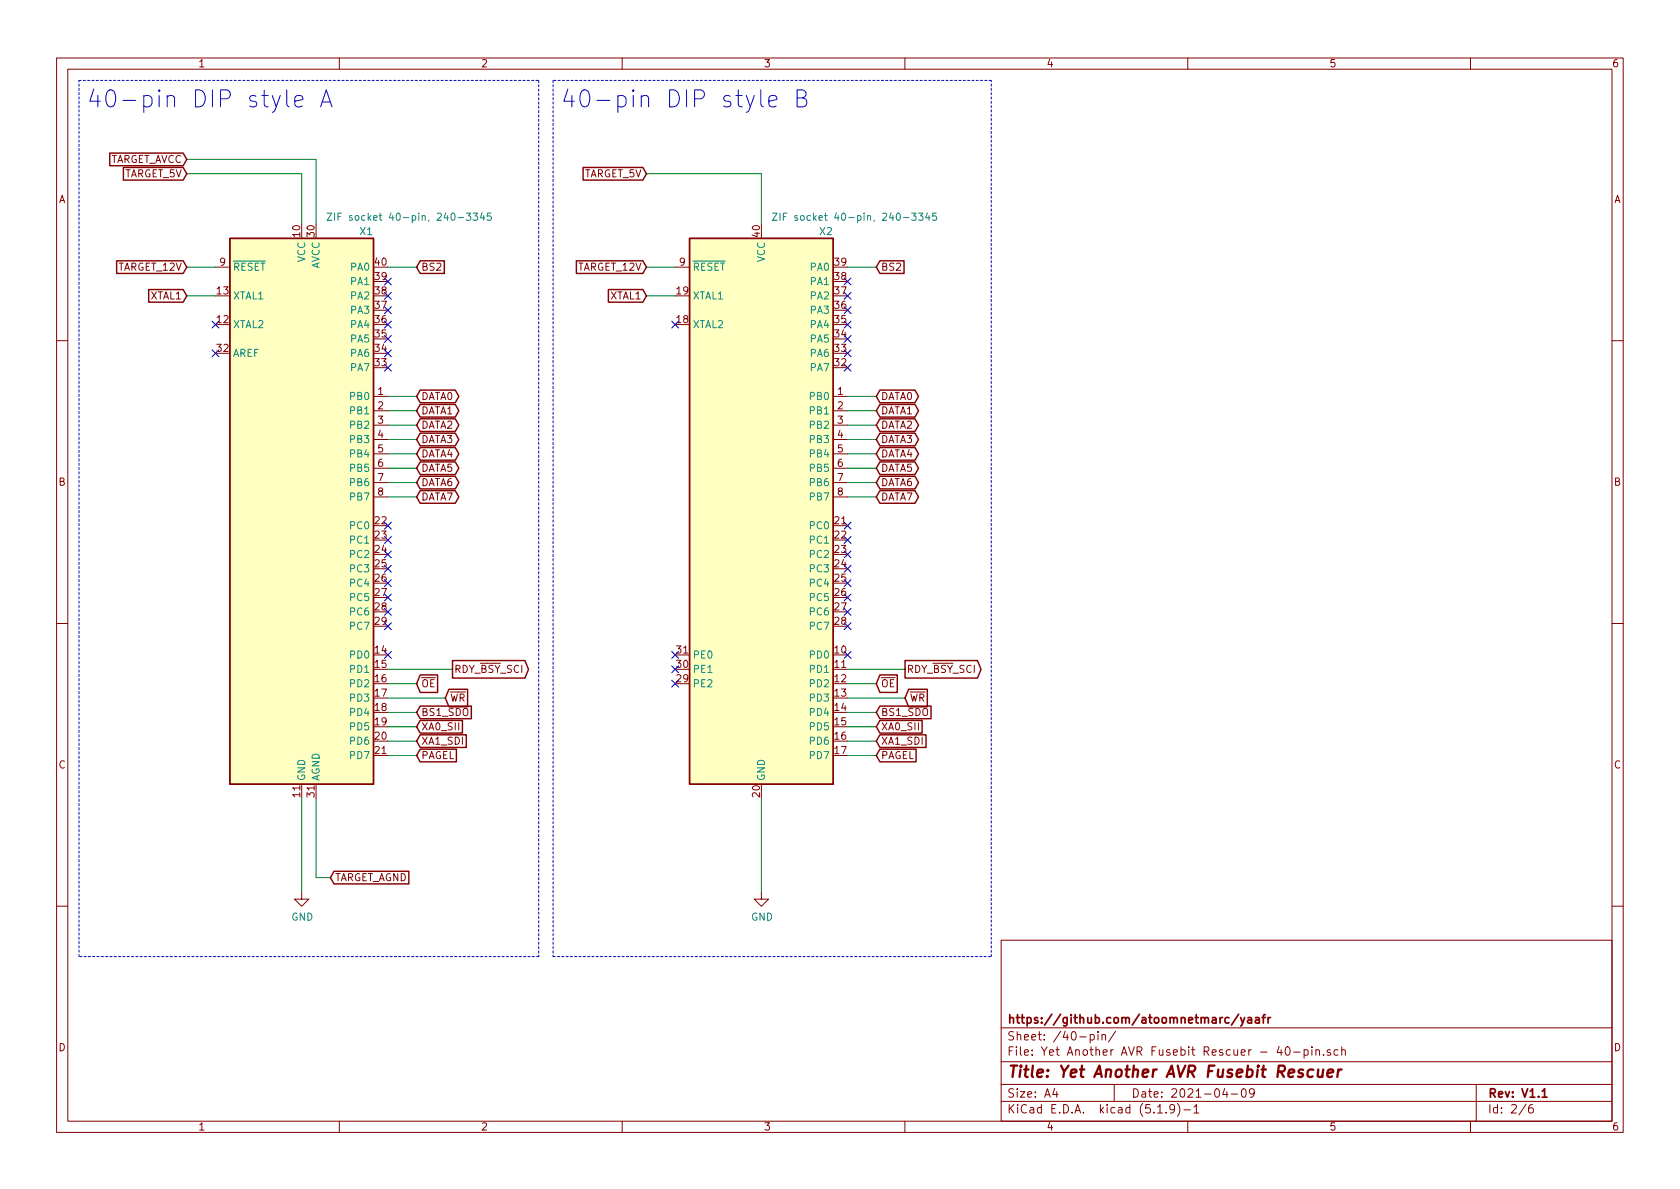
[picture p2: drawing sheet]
EESchema Schematic File Version 4
EELAYER 30 0
EELAYER END
$Descr A4 11693 8268
encoding utf-8
Sheet 2 6
Title "Yet Another AVR Fusebit Rescuer"
Date "2021-04-09"
Rev "V1.1"
Comp "https://github.com/atoomnetmarc/yaafr"
Comment1 ""
Comment2 ""
Comment3 ""
Comment4 ""
$EndDescr
$Comp
L MCU_Microchip_ATmega:ATmega8535-16PU U?
U 1 1
P 2100 3550
AR Path="/60E299DC" Ref="U?"  Part="1" 
AR Path="/60E03056/60E299DC" Ref="X1"  Part="1" 
F 0 "X1" H 2550 5500 50  0000 C CNN
F 1 "ZIF socket 40-pin, 240-3345" H 2850 5600 50  0000 C CNN
F 2 "Socket:DIP_Socket-40_W11.9_W12.7_W15.24_W17.78_W18.5_3M_240-1280-00-0602J" H 2100 3550 50  0001 C CIN
F 3 "http://ww1.microchip.com/downloads/en/DeviceDoc/doc2502.pdf" H 2100 3550 50  0001 C CNN
	1    2100 3550
	1    0    0    -1  
$EndComp
NoConn ~ 1500 2450
NoConn ~ 1500 2250
Text GLabel 1300 1850 0    50   Input ~ 0
TARGET_12V
Wire Wire Line
	1300 1850 1500 1850
Text GLabel 1300 2050 0    50   Input ~ 0
XTAL1
Wire Wire Line
	1300 2050 1500 2050
Wire Wire Line
	1300 1200 2100 1200
Wire Wire Line
	2100 1200 2100 1550
Text GLabel 2900 1850 2    50   Input ~ 0
BS2
Text GLabel 2900 2750 2    50   BiDi ~ 0
DATA0
Text GLabel 2900 2850 2    50   BiDi ~ 0
DATA1
Text GLabel 2900 2950 2    50   BiDi ~ 0
DATA2
Text GLabel 2900 3050 2    50   BiDi ~ 0
DATA3
Text GLabel 2900 3150 2    50   BiDi ~ 0
DATA4
Text GLabel 2900 3250 2    50   BiDi ~ 0
DATA5
Text GLabel 2900 3350 2    50   BiDi ~ 0
DATA6
Text GLabel 2900 3450 2    50   BiDi ~ 0
DATA7
Text GLabel 3150 4650 2    50   Output ~ 0
RDY_~BSY~_SCI
Text GLabel 2900 4750 2    50   Input ~ 0
~OE
Text GLabel 3100 4850 2    50   Input ~ 0
~WR
Text GLabel 2900 4950 2    50   Input ~ 0
BS1_SDO
Text GLabel 2900 5050 2    50   Input ~ 0
XA0_SII
Text GLabel 2900 5150 2    50   Input ~ 0
XA1_SDI
Text GLabel 2900 5250 2    50   Input ~ 0
PAGEL
Wire Wire Line
	2700 1850 2900 1850
Wire Wire Line
	2700 2750 2900 2750
Wire Wire Line
	2900 2850 2700 2850
Wire Wire Line
	2700 2950 2900 2950
Wire Wire Line
	2900 3050 2700 3050
Wire Wire Line
	2700 3150 2900 3150
Wire Wire Line
	2900 3250 2700 3250
Wire Wire Line
	2700 3350 2900 3350
Wire Wire Line
	2900 3450 2700 3450
Wire Wire Line
	2700 4650 3150 4650
Wire Wire Line
	2900 4750 2700 4750
Wire Wire Line
	3100 4850 2700 4850
Wire Wire Line
	2700 4950 2900 4950
Wire Wire Line
	2900 5050 2700 5050
Wire Wire Line
	2700 5150 2900 5150
Wire Wire Line
	2900 5250 2700 5250
$Comp
L power:GND #PWR?
U 1 1
P 2100 6200
AR Path="/60E29A0A" Ref="#PWR?"  Part="1" 
AR Path="/60E03056/60E29A0A" Ref="#PWR03"  Part="1" 
F 0 "#PWR03" H 2100 5950 50  0001 C CNN
F 1 "GND" H 2105 6027 50  0000 C CNN
F 2 "" H 2100 6200 50  0001 C CNN
F 3 "" H 2100 6200 50  0001 C CNN
	1    2100 6200
	1    0    0    -1  
$EndComp
Wire Notes Line
	550  6650 550  550 
Wire Notes Line
	550  550  3750 550 
Wire Notes Line
	3750 550  3750 6650
Wire Notes Line
	3750 6650 550  6650
Text Notes 600  750  0    118  ~ 0
40-pin DIP style A
Text GLabel 1300 1100 0    50   Input ~ 0
TARGET_AVCC
Wire Wire Line
	1300 1100 2200 1100
Wire Wire Line
	2200 1100 2200 1550
Wire Wire Line
	2100 5550 2100 6200
Text GLabel 2300 6100 2    50   Input ~ 0
TARGET_AGND
Wire Wire Line
	2300 6100 2200 6100
Wire Wire Line
	2200 6100 2200 5550
Text GLabel 1300 1200 0    50   Input ~ 0
TARGET_5V
$Comp
L MCU_Microchip_ATmega:ATmega8515-16PU U?
U 1 1
P 5300 3550
AR Path="/60E29A1D" Ref="U?"  Part="1" 
AR Path="/60E03056/60E29A1D" Ref="X2"  Part="1" 
F 0 "X2" H 5750 5500 50  0000 C CNN
F 1 "ZIF socket 40-pin, 240-3345" H 5950 5600 50  0000 C CNN
F 2 "Socket:DIP_Socket-40_W11.9_W12.7_W15.24_W17.78_W18.5_3M_240-1280-00-0602J" H 5300 3550 50  0001 C CIN
F 3 "http://ww1.microchip.com/downloads/en/DeviceDoc/doc2512.pdf" H 5300 3550 50  0001 C CNN
	1    5300 3550
	1    0    0    -1  
$EndComp
Wire Wire Line
	4500 1200 5300 1200
Text GLabel 4500 1200 0    50   Input ~ 0
TARGET_5V
Wire Wire Line
	5300 1200 5300 1550
Text GLabel 4500 1850 0    50   Input ~ 0
TARGET_12V
Wire Wire Line
	4500 1850 4700 1850
Text GLabel 4500 2050 0    50   Input ~ 0
XTAL1
Wire Wire Line
	4500 2050 4700 2050
Text GLabel 6100 2750 2    50   BiDi ~ 0
DATA0
Text GLabel 6100 2850 2    50   BiDi ~ 0
DATA1
Text GLabel 6100 2950 2    50   BiDi ~ 0
DATA2
Text GLabel 6100 3050 2    50   BiDi ~ 0
DATA3
Text GLabel 6100 3150 2    50   BiDi ~ 0
DATA4
Text GLabel 6100 3250 2    50   BiDi ~ 0
DATA5
Text GLabel 6100 3350 2    50   BiDi ~ 0
DATA6
Text GLabel 6100 3450 2    50   BiDi ~ 0
DATA7
Wire Wire Line
	5900 2750 6100 2750
Wire Wire Line
	6100 2850 5900 2850
Wire Wire Line
	5900 2950 6100 2950
Wire Wire Line
	6100 3050 5900 3050
Wire Wire Line
	5900 3150 6100 3150
Wire Wire Line
	6100 3250 5900 3250
Wire Wire Line
	5900 3350 6100 3350
Wire Wire Line
	6100 3450 5900 3450
Text GLabel 6300 4650 2    50   Output ~ 0
RDY_~BSY~_SCI
Text GLabel 6100 4750 2    50   Input ~ 0
~OE
Text GLabel 6300 4850 2    50   Input ~ 0
~WR
Text GLabel 6100 4950 2    50   Input ~ 0
BS1_SDO
Text GLabel 6100 5050 2    50   Input ~ 0
XA0_SII
Text GLabel 6100 5150 2    50   Input ~ 0
XA1_SDI
Text GLabel 6100 5250 2    50   Input ~ 0
PAGEL
Wire Wire Line
	5900 4650 6300 4650
Wire Wire Line
	6100 4750 5900 4750
Wire Wire Line
	6300 4850 5900 4850
Wire Wire Line
	5900 4950 6100 4950
Wire Wire Line
	6100 5050 5900 5050
Wire Wire Line
	5900 5150 6100 5150
Wire Wire Line
	6100 5250 5900 5250
$Comp
L power:GND #PWR?
U 1 1
P 5300 6200
AR Path="/60E29A48" Ref="#PWR?"  Part="1" 
AR Path="/60E03056/60E29A48" Ref="#PWR04"  Part="1" 
F 0 "#PWR04" H 5300 5950 50  0001 C CNN
F 1 "GND" H 5305 6027 50  0000 C CNN
F 2 "" H 5300 6200 50  0001 C CNN
F 3 "" H 5300 6200 50  0001 C CNN
	1    5300 6200
	1    0    0    -1  
$EndComp
Wire Wire Line
	5300 5550 5300 6200
Text GLabel 6100 1850 2    50   Input ~ 0
BS2
Wire Wire Line
	5900 1850 6100 1850
Wire Notes Line
	3850 550  3850 6650
Wire Notes Line
	3850 6650 6900 6650
Wire Notes Line
	6900 6650 6900 550 
Wire Notes Line
	6900 550  3850 550 
Text Notes 3900 750  0    118  ~ 0
40-pin DIP style B
NoConn ~ 2700 1950
NoConn ~ 2700 2050
NoConn ~ 2700 2150
NoConn ~ 2700 2250
NoConn ~ 2700 2350
NoConn ~ 2700 2450
NoConn ~ 2700 2550
NoConn ~ 2700 3650
NoConn ~ 2700 3750
NoConn ~ 2700 3850
NoConn ~ 2700 3950
NoConn ~ 2700 4050
NoConn ~ 2700 4150
NoConn ~ 2700 4250
NoConn ~ 2700 4350
NoConn ~ 2700 4550
NoConn ~ 4700 2250
NoConn ~ 4700 4550
NoConn ~ 4700 4650
NoConn ~ 4700 4750
NoConn ~ 5900 4550
NoConn ~ 5900 4350
NoConn ~ 5900 4250
NoConn ~ 5900 4150
NoConn ~ 5900 4050
NoConn ~ 5900 3950
NoConn ~ 5900 3850
NoConn ~ 5900 3750
NoConn ~ 5900 3650
NoConn ~ 5900 1950
NoConn ~ 5900 2050
NoConn ~ 5900 2150
NoConn ~ 5900 2250
NoConn ~ 5900 2350
NoConn ~ 5900 2450
NoConn ~ 5900 2550
$EndSCHEMATC
